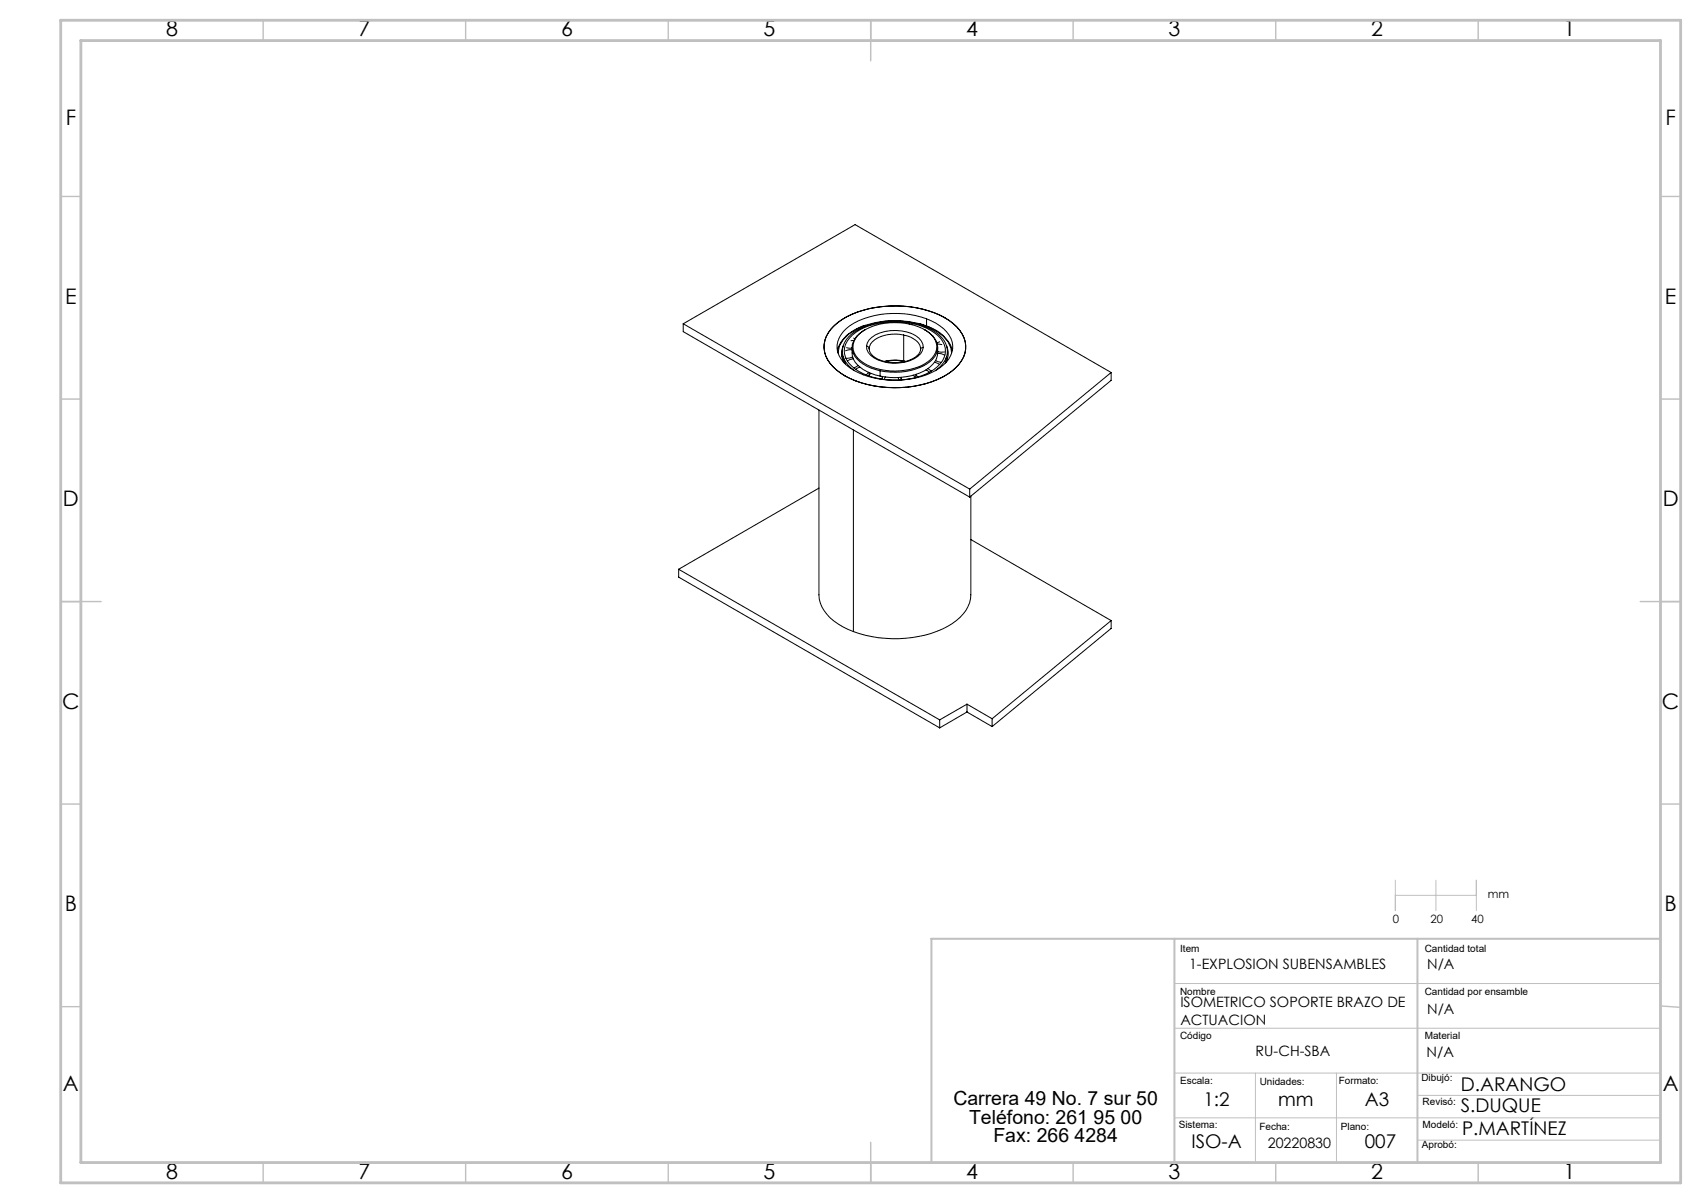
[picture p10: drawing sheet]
<svg xmlns="http://www.w3.org/2000/svg" width="420mm" height="297mm" viewBox="0 0 420 297" stroke-linecap="round" stroke-linejoin="round" font-family="sans-serif">
<path d="M344.5 217.3v7.5M354.5 217.3v7.5M364.5 217.3v7.5M344.5 221h20M290 242.8h120M290 253.9h120M290 264.9h120M290 276h120M310 264.9v22.1M330 264.9v22.1M350 270.4h60M350 281.5h60" fill="none" stroke="#c0c0c0" stroke-width=".25"/>
<g fill="none" stroke="#c0c0c0" stroke-width=".35">
<path d="M65 5v5M115 5v5M165 5v5M215 5v10M265 5v5M315 5v5M365 5v5M15 48.5h5M410 48.5h5M15 98.5h5M410 98.5h5M15 148.5h10"/>
<path d="M405 148.5h10M15 198.5h5M410 198.5h5M15 248.5h5M410 248.4l5 .3M65 287v5M115 287v5M165 287v5M215 282v10M265 287v5M315 287v5M365 287v5"/>
</g>
<path d="M290 231.8v55.2M350 231.8v55.2M410 231.8h-180v55.2" fill="none" stroke="#c0c0c0" stroke-width=".5"/>
<path d="M15 5h400v287h-400zM20 10h390v277h-390z" fill="none" stroke="#c0c0c0" stroke-width=".7"/>
<g fill="none" stroke="#000" stroke-width=".25">
<path d="M168.7 79.9l42.4-24.4 63.3 36.5M168.7 79.9l70.7 40.9M168.7 79.9v2l70.7 40.8M225.2 79.9a11.5 11.5 0 0 1 7.6 4.4 4.7 4.7 0 0 1-1.4 6.3 17.1 17.1 0 0 1-13.4 3.1l-1.3-.3M225.2 79.9a18 18 0 0 0-14.7 2.8 4.8 4.8 0 0 0-.2 7.7 13.3 13.3 0 0 0 6.4 3M225.2 79.9v.3M225.4 79.7a12.1 12.1 0 0 1 7.8 4.4 5 5 0 0 1-1.7 7l-.6 .4M225.4 79.7a19.4 19.4 0 0 0-15 2.7 5.1 5.1 0 0 0-.4 8.4l1 .7M225.4 79.7l-.2 .2M227 79.9l1.8 .6a11.5 11.5 0 0 1 4.3 2.5M228.8 78.7v1.7M205.9 80.5a21.1 21.1 0 0 1 13.5-4.9 25.2 25.2 0 0 1 14.9 3.5 7.8 7.8 0 0 1 4 8 11 11 0 0 1-6.6 6.5 27.7 27.7 0 0 1-22.9-.7 9.2 9.2 0 0 1-5.3-6.9 6.9 6.9 0 0 1 2.4-5.5z"/>
<path d="M206 80.4a22.4 22.4 0 0 1 15.4-4.9 22.7 22.7 0 0 1 14 4.5 6.8 6.8 0 0 1 .5 10.9 23.2 23.2 0 0 1-17 4.7 20.4 20.4 0 0 1-13.3-5.2 6.6 6.6 0 0 1 .4-10zM206.9 87h.1M206.9 87a7.3 7.3 0 0 1 4.5-5.7 22 22 0 0 1 19.8 .4 6.7 6.7 0 0 1 3.7 5.4M206.9 87v.2M207.9 87.8l.5 1.7M208 87.2a.7 .7 0 0 0 .2 1M208.2 85.4a4.5 4.5 0 0 0 .2 4.2M208.2 88.1l.5 1.7M208.2 81.8a17.3 17.3 0 0 1 12-4.4 19 19 0 0 1 12.8 3.7 5.5 5.5 0 0 1-.1 9 20.2 20.2 0 0 1-15.7 3.5 15.7 15.7 0 0 1-9-4.2 5.3 5.3 0 0 1 0-7.6zM208.8 89.6l-.1 .3M208.9 83h-.1a6.5 6.5 0 0 0-2 3.5M209 85.8l1.4 .1"/>
<path d="M210.4 85.8a5.1 5.1 0 0 0 2.7 5.4 13.5 13.5 0 0 0 4.2 1.6M210.4 86.3l-1.6 .3M210.5 88.1l-1.7 .3M210.7 88.6l-1.5 .5M210.8 83.5l.3 .1M210.9 84.1h-.8M211.7 82.9a13.6 13.6 0 0 1 11.6-3.1 9.8 9.8 0 0 1 7.7 4.3 4.3 4.3 0 0 1-2.2 5.4 15.5 15.5 0 0 1-16.3-.4 4 4 0 0 1-.8-6.2zM211.8 90.2l-1 .6M212.3 90.6l-1 .6M213.4 80.4l-2.6 1.2-1.9 1.3M213.6 81.4a5.2 5.2 0 0 0-3.1 5.2 7.6 7.6 0 0 0 5.6 4.6l1.2 .3M214 85.5a3.7 3.7 0 0 0 2.9 3.4 10.7 10.7 0 0 0 9.7-.9l.7-.7 .7-1.5"/>
<path d="M214 85.5a5.1 5.1 0 0 1 4.5-3.7 10.3 10.3 0 0 1 8.4 1.7l.6 .7 .5 1.6M214 85.5l.4 .2 .2 .3M214.4 91.9l-.5 .7M214.6 92v.5M214.6 86a3.5 3.5 0 0 0 3 3 9.7 9.7 0 0 0 8.8-1.2 2.15 2.15 0 0 0 .9-1.5M214.6 86v.1M215.1 92.2l-.6 .6M216.7 93.4l-.1 .1M217.3 91.5v1.3M217.4 91.2l-.1 .3M217.8 93l-.1 .6M217.9 93v.6"/>
<path d="M218.6 89.2l2-.2 2.7 .2M218.7 93.1l-.4 .6M221.7 93.2l.2 .6M221.9 93.8h.1M222.5 93.4v.4M222.5 93.2v.6M223.1 82.7a4.3 4.3 0 0 1 4.2 3.4v.2l.3-.4 .4-.1M223.1 82.7a8.3 8.3 0 0 0-8.1 2.2l-.4 1.1M223.1 89.1a9.9 9.9 0 0 0-4.7 .1M223.1 89.1l.5 .1M223.1 82.7v6.4M223.1 89.1l.1 .1"/>
<path d="M223.2 89.2l-2-.2-2.7 .2M223.2 89.2h.2M225.5 92.6l.5 .6M226.6 93.1l-.4-.7-.1 .8M228.3 81.4a5.7 5.7 0 0 1 3.2 4.3 6 6 0 0 1-4.5 5.1 17 17 0 0 1-9.7 .7M228.6 91.3l.9 .6M228.8 91.2l-.1 .2M229.2 91l.8 .6M230.2 82.8h.1M230.8 89.5l1.2 .5M231 89l1.4 .5M231.4 84.9l1.2 .2"/>
<path d="M231.5 85.8a5.4 5.4 0 0 1-3.4 5.8 16.9 16.9 0 0 1-10.8 1.2M231.5 87.2l.9 .1 .8 .4M231.5 86.8l1.7 .1M232 84.4l-.7 .2M233.2 83.1a6.8 6.8 0 0 1 2 3.4M233.7 85.4h.1a4.5 4.5 0 0 1-.3 4.2M233.8 89l-.5 .4M233.9 88.7l-.2-.6-.2 .8M274.4 92l-35 28.8M274.4 92v1.9l-35 28.8M202.2 101.2v45.7a8.6 8.6 0 0 0 4.7 7.1l3.8 1.9M210.7 106.1v49.8"/>
<path d="M202.2 120.5l-34.6 20M239.4 120.8v1.9M239.7 122.5v24.4a8.8 8.8 0 0 1-4.6 7 28.9 28.9 0 0 1-22.9 2.5l-1.5-.5M239.7 133.2l34.7 20M167.6 140.5l64.4 37.2M167.6 140.5v2l64.4 37.2M274.4 153.2v1.9l-29.4 24.3M274.4 153.2l-29.4 24.2M232 177.7v2M238.8 173.8l6.2 3.6M238.8 173.8l-6.8 3.9M238.8 173.8v2"/>
<path d="M238.8 175.8l-6.8 3.9M238.8 175.8l6.2 3.6M245 177.4v2"/>
</g>
<g font-size="5.3">
<text x="41" y="9">8</text>
<text x="88.5" y="9">7</text>
<text x="138.5" y="9">6</text>
<text x="188.5" y="9">5</text>
<text x="238.5" y="9">4</text>
<text x="288.5" y="9">3</text>
<text x="338.5" y="9">2</text>
<text x="386" y="9">1</text>
<text x="16.2" y="30.8">F</text>
<text x="411.2" y="30.8">F</text>
<text x="16.1" y="75">E</text>
<text x="411.1" y="75">E</text>
<text x="15.5" y="125">D</text>
<text x="410.5" y="125">D</text>
<text x="15.4" y="175">C</text>
<text x="410.4" y="175">C</text>
<text x="16" y="225">B</text>
<text x="411" y="225">B</text>
<text x="15.5" y="269.3">A</text>
<text x="410.5" y="269.3">A</text>
<text x="41" y="291">8</text>
<text x="88.5" y="291">7</text>
<text x="138.5" y="291">6</text>
<text x="188.5" y="291">5</text>
<text x="238.5" y="291">4</text>
<text x="288.5" y="291">3</text>
<text x="338.5" y="291">2</text>
<text x="386" y="291">1</text>
</g>
<g font-size="4.8">
<text x="235.4" y="272.9">Carrera 49 No. 7 sur 50</text>
<text x="239.3" y="277.4">Teléfono: 261 95 00</text>
<text x="245.3" y="281.9">Fax: 266 4284</text>
</g>
<g font-size="4.7">
<text x="360.7" y="269.2">D.ARANGO</text>
<text x="297.2" y="272.9">1:2</text>
<text x="315.6" y="272.9">mm</text>
<text x="337" y="272.9">A3</text>
<text x="360.7" y="274.6">S.DUQUE</text>
<text x="361" y="280.2">P.MARTÍNEZ</text>
<text x="294.2" y="283.5">ISO-A</text>
<text x="337" y="283.5">007</text>
</g>
<g font-size="3.5">
<text x="293.6" y="239.2">1-EXPLOSION SUBENSAMBLES</text>
<text x="352.4" y="239.2">N/A</text>
<text x="291.4" y="248.6">ISOMETRICO SOPORTE BRAZO DE</text>
<text x="352.4" y="250.2">N/A</text>
<text x="291.4" y="253.1">ACTUACION</text>
<text x="310" y="260.7">RU-CH-SBA</text>
<text x="352.2" y="261.1">N/A</text>
<text x="313" y="283.5">20220830</text>
</g>
<g font-size="2.8">
<text x="367.4" y="221.6">mm</text>
<text x="343.9" y="227.8">0</text>
<text x="353.2" y="227.8">20</text>
<text x="363.2" y="227.9">40</text>
</g>
<g font-size="2.5">
<text x="291.4" y="235.1">Item</text>
<text x="351.8" y="235.1">Cantidad total</text>
<text x="291.4" y="245.5">Nombre</text>
<text x="351.8" y="245.5">Cantidad por ensamble</text>
<text x="291.4" y="256.5">Código</text>
<text x="351.8" y="256.5">Material</text>
<text x="291.4" y="267.7">Escala:</text>
<text x="311" y="267.8">Unidades:</text>
<text x="330.6" y="267.7">Formato:</text>
<text x="351" y="267">Dibujó:</text>
<text x="351.3" y="272.9">Revisó:</text>
<text x="291" y="278.4">Sistema:</text>
<text x="311" y="279">Fecha:</text>
<text x="331.1" y="279">Plano:</text>
<text x="351.3" y="278.4">Modeló:</text>
<text x="351.1" y="283.5">Aprobó:</text>
</g>
</svg>
